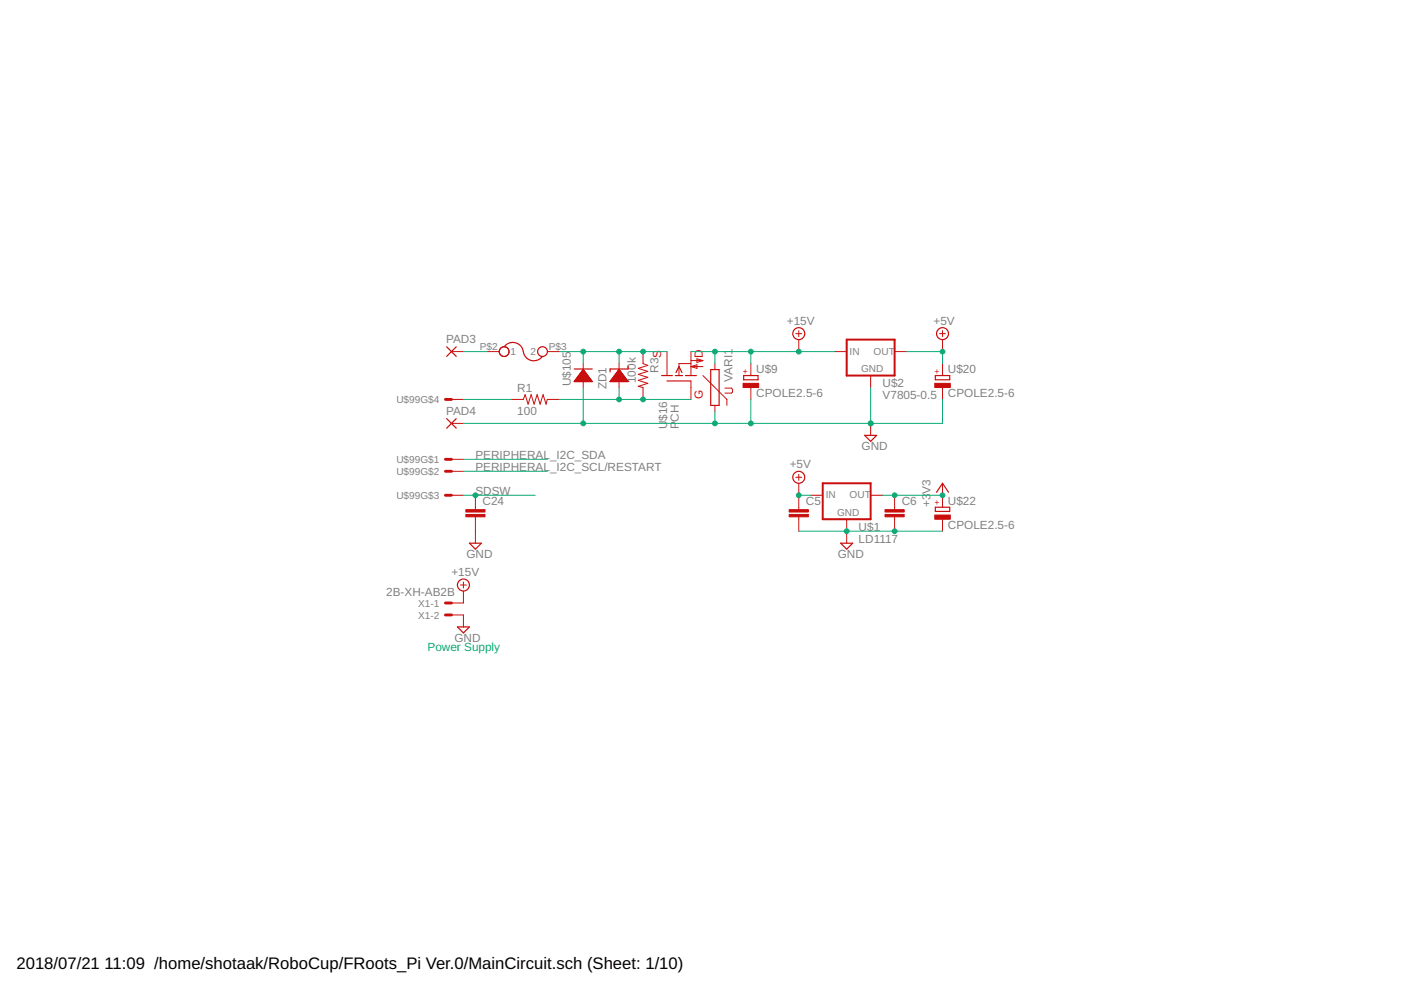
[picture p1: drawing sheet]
<svg xmlns="http://www.w3.org/2000/svg" width="297mm" height="210mm" viewBox="0 0 297 210" stroke-linecap="round" stroke-linejoin="round" font-family="sans-serif">
<g fill="none" stroke="#c90d0c" stroke-width=".21">
<path d="M95.7 74.5h2.6M103.3 74.5h2.6M116 74.5h2.6M122.4 79.9h2.4M122.5 79.8h2.3M122.6 79.8h2.1M122.7 79.7h1.9M122.7 79.6h1.8M122.8 79.5h1.7M122.9 79.4h1.5M123 79.3h1.3M123 79.2h1.3"/>
<path d="M123.1 79.1h1.1M123.2 79h.9M123.2 78.9h.9M123.3 78.8h.7M123.4 78.7h.5M123.4 78.6h.4M123.5 78.5h.3M123.6 78.4h.1M123.7 78.4l1.9 2.5h-3.8zM123.7 77.1v5.1M130.1 79.9h2.4M130.1 79.8h2.3"/>
<path d="M130.2 79.8h2.1M130.3 79.7h1.9M130.4 79.6h1.8M130.4 79.5h1.7M130.5 79.4h1.5M130.6 79.3h1.4M130.6 79.2h1.3M130.7 79.1h1.1M130.8 79h.9M130.9 78.9h.8M130.9 78.8h.7M131 78.7h.5"/>
<path d="M131.1 78.6h.4M131.1 78.5h.3M131.2 78.4h.1M131.3 77.1v5.1M131.3 78.4l1.9 2.5h-3.9zM136.3 74.5v2.6l1.1 .4-2.1 .6 2.1 .6-2.1 .7 2.1 .6-2.1 .6 2.1 .7-2.1 .6 1 .3v2.5M141.4 74.5v5.1M146.5 74.5v5.1M146.5 77.1h-2.5v2.5M146.5 76.5h2.5M146.5 77.7l1.3-.4v.8zM146.5 77.7h2.5"/>
<path d="M147.8 76.1l1.2 .4-1.2 .3zM149 79.6l5.1 5.1v1.3M151.6 77.1v1.3M159.2 77.1v2.5M168.7 70.7h1.3M169.4 70.1v1.3M169.4 72v2.5M177 74.5h2.5M184.6 79.6v2.6M189.7 74.5h2.5M199.2 70.7h1.3M199.8 70.1v1.3"/>
<path d="M199.8 72v2.5M199.8 77.1v2.5M95.7 84.7h2.6M95.7 97.4h2.6M95.7 99.9h2.6M95.7 89.8h2.6M108.4 84.7h2.6l.3-1 .7 2 .6-2 .6 2 .7-2 .6 2 .6-2 .7 2 .2-1h2.6M121.8 80.8h3.7M121.9 80.7h3.5M122 80.6h3.3M122 80.5h3.3M122.1 80.4h3.1"/>
<path d="M122.2 80.3h2.9M122.2 80.2h2.9M122.3 80.1h2.7M122.4 80h2.5M129.4 80.8h3.7M129.5 80.7h3.5M129.6 80.6h3.3M129.6 80.5h3.3M129.7 80.4h3.1M129.8 80.3h2.9M129.9 80.2h2.8M129.9 80.1h2.7"/>
<path d="M130 80h2.5M146.5 80.8v3.9M151.6 86v1.2M153.7 82.3h1.4l.2 .2v.6l-.2 .3h-1.4M159.2 82.2v2.5M184.6 89.8v2.5M199.8 82.2v2.5M95.7 105h2.6M100.8 105v3.1M100.8 109.6v5.6M168.7 101.2h1.3M169.4 100.6v1.2"/>
<path d="M169.4 102.5v5.6M169.4 109.6v3M171.9 105h2.5M179.5 110.1v5.1M184.6 105h2.5M189.7 105v3.1M189.7 109.6v3M199.8 102.5v5M199.8 110.1v2.5M95.7 130.4h2.6v2.5M97.6 124h1.3M98.3 125.3v2.5h-2.6"/>
<path d="M98.3 123.4v1.3"/>
<circle cx="106.9" cy="74.5" r="1.04"/>
</g>
<g fill="none" stroke="#c90d0c" stroke-width=".25">
<path d="M94.7 73.5l2 2.1M96.7 73.5l-2 2.1M106.9 73.5a2.31 2.31 0 0 1 2.6-.8 2.31 2.31 0 0 1 1.5 2.3 2.26 2.26 0 0 0 4 .6M121.8 78.2h3.8M123.7 78.4l1.9 2.5h-3.8zM131.3 78.4l1.9 2.5h-3.9zM133.2 77.6v.6h-3.9v.7M140.3 79.6h2.3M143.2 79.6h1.5M143.3 79l.7-1.3 .6 1.3M145.4 79.6h2.2M150.7 78.4h1.8v7.6h-1.8z"/>
<path d="M157.7 79.6h3v.9h-3zM198.3 79.6h3.1v.9h-3.1zM94.7 88.8l2 2M96.7 88.8l-2 2M141.4 80.8h5.1M183.3 92.3h2.6l-1.3 1.3zM99.5 115.2h2.6l-1.3 1.2zM178.2 115.2h2.6l-1.3 1.2zM198.3 107.5h3.1v.9h-3.1zM198.6 104.4l1.2-1.9 1.3 1.9M97 132.9h2.5l-1.2 1.3z"/>
<circle cx="106.9" cy="74.5" r="1.04"/>
<circle cx="115" cy="74.5" r="1.04"/>
<circle cx="169.4" cy="70.7" r="1.27"/>
<circle cx="199.8" cy="70.7" r="1.27"/>
<circle cx="169.4" cy="101.2" r="1.27"/>
<circle cx="98.3" cy="124" r="1.27"/>
</g>
<path d="M179.5 72h10.2v7.6h-10.2zM174.4 102.5h10.2v7.6h-10.2z" fill="none" stroke="#c90d0c" stroke-width=".42"/>
<g fill="#c90d0c" stroke="#c90d0c" stroke-width=".21">
<path d="M167.3 108.1h4.1v.5h-4.1z"/>
<path d="M167.3 109.1h4.1v.5h-4.1z"/>
<path d="M187.6 108.1h4.1v.5h-4.1z"/>
<path d="M187.6 109.1h4.1v.5h-4.1z"/>
<path d="M198.2 81.3h3.3v.9h-3.3z"/>
<path d="M198.2 109.2h3.3v.9h-3.3z"/>
<path d="M157.5 81.3h3.3v.9h-3.3z"/>
<path d="M98.8 108.1h4v.5h-4z"/>
<path d="M98.8 109.1h4v.5h-4z"/>
</g>
<path d="M94.4 97.4h1.3M94.4 99.9h1.3M94.4 84.7h1.3M94.4 105h1.3M94.4 127.8h1.3M94.4 130.4h1.3" fill="none" stroke="#c90d0c" stroke-width=".61"/>
<g fill="none" stroke="#0dab76" stroke-width=".21">
<path d="M98.3 74.5h5M118.6 74.5h22.8M123.7 74.5v2.6M131.3 74.5v2.6M146.5 74.5h30.5M151.6 74.5v2.6M159.2 74.5v2.6M192.2 74.5h7.6v2.6M98.3 84.7h10.1M98.3 99.9h17.7M98.3 97.4h17.7M118.6 84.7h27.9"/>
<path d="M123.7 82.2v7.6M131.3 82.2v2.5M151.6 87.2v2.6M159.2 84.7v5.1M184.6 82.2v7.6M199.8 84.7v5.1h-101.5M98.3 105h15.2M169.4 112.6h30.4M169.4 105h2.5M187.1 105h12.7"/>
</g>
<g fill="#0dab76" stroke="#0dab76" stroke-width=".21">
<circle cx="184.6" cy="89.8" r=".51"/>
<circle cx="159.2" cy="89.8" r=".51"/>
<circle cx="151.6" cy="89.8" r=".51"/>
<circle cx="123.7" cy="89.8" r=".51"/>
<circle cx="179.5" cy="112.6" r=".51"/>
<circle cx="189.7" cy="112.6" r=".51"/>
<circle cx="199.8" cy="74.5" r=".51"/>
<circle cx="169.4" cy="105" r=".51"/>
<circle cx="199.8" cy="105" r=".51"/>
<circle cx="189.7" cy="105" r=".51"/>
<circle cx="169.4" cy="74.5" r=".51"/>
<circle cx="151.6" cy="74.5" r=".51"/>
<circle cx="159.2" cy="74.5" r=".51"/>
<circle cx="131.3" cy="84.7" r=".51"/>
<circle cx="136.3" cy="84.7" r=".51"/>
<circle cx="131.3" cy="74.5" r=".51"/>
<circle cx="136.3" cy="74.5" r=".51"/>
<circle cx="123.7" cy="74.5" r=".51"/>
<circle cx="100.8" cy="105" r=".51"/>
</g>
<g font-size="3.5">
<text x="3.5" y="205.4">2018/07/21</text>
<text x="22.2" y="205.4">11:09 /home/shotaak/RoboCup/FRoots_Pi Ver.0/MainCircuit.sch (Sheet: 1/10)</text>
</g>
<g font-size="2.5" fill="#808080">
<text x="166.8" y="68.8">+15V</text>
<text x="197.9" y="68.8">+5V</text>
<text x="94.6" y="72.7">PAD3</text>
<text x="109.7" y="83.2">R1</text>
<text x="121" y="81.9" transform="rotate(-90 121 81.9)">U$105</text>
<text x="128.6" y="82.6" transform="rotate(-90 128.6 82.6)">ZD1</text>
<text x="134.8" y="81.2" transform="rotate(-90 134.8 81.2)">100k</text>
<text x="139.6" y="79" transform="rotate(-90 139.6 79)">R3S</text>
<text x="155.3" y="80.9" transform="rotate(-90 155.3 80.9)">VARI1</text>
<text x="160.3" y="79.1">U$9</text>
<text x="187.1" y="82.2">U$2</text>
<text x="201" y="79.1">U$20</text>
<text x="94.6" y="87.9">PAD4</text>
<text x="109.7" y="88">100</text>
<text x="141.4" y="89.2" transform="rotate(-90 141.4 89.2)">$16</text>
<text x="144" y="89.4" transform="rotate(-90 144 89.4)">CH</text>
<text x="160.3" y="84.2">CPOLE2.5-6</text>
<text x="187.1" y="84.7">V7805-0.5</text>
<text x="201" y="84.2">CPOLE2.5-6</text>
<text x="141.4" y="91" transform="rotate(-90 141.4 91)">U</text>
<text x="144" y="91" transform="rotate(-90 144 91)">P</text>
<text x="182.7" y="95.5">GND</text>
<text x="100.8" y="99.9">PERIPHERAL_I2C_SCL/RESTART</text>
<text x="100.8" y="97.4">PERIPHERAL_I2C_SDA</text>
<text x="167.4" y="99.3">+5V</text>
<text x="100.8" y="105">SDSW</text>
<text x="102.3" y="107.2">C24</text>
<text x="170.9" y="107.2">C5</text>
<text x="191.2" y="107.2">C6</text>
<text x="197.3" y="107.5" transform="rotate(-90 197.3 107.5)">+3</text>
<text x="197.3" y="104.7" transform="rotate(-90 197.3 104.7)">V3</text>
<text x="201" y="107.1">U$22</text>
<text x="182.1" y="112.6">U$1</text>
<text x="201" y="112.1">CPOLE2.5-6</text>
<text x="98.9" y="118.3">GND</text>
<text x="177.6" y="118.3">GND</text>
<text x="182.1" y="115.2">LD1117</text>
<text x="95.7" y="122.1">+15V</text>
<text x="81.9" y="126.5">2B-XH-AB2B</text>
<text x="96.3" y="136.1">GND</text>
</g>
<g font-size="2.5" fill="#c90d0c">
<text x="149" y="75.8" transform="rotate(-90 149 75.8)">D</text>
<text x="149" y="84.7" transform="rotate(-90 149 84.7)">G</text>
</g>
<text font-size="2.5" fill="#0dab76" x="90.6" y="138">Power Supply</text>
<g font-size="2.1" fill="#808080">
<text x="101.7" y="74.2">P$2</text>
<text x="108.2" y="75.3">1</text>
<text x="112.5" y="75.3">2</text>
<text x="116.4" y="74.2">P$3</text>
<text x="180.1" y="75.2">IN</text>
<text x="185.2" y="75.2">OUT</text>
<text x="182.6" y="78.9">GND</text>
<text x="84" y="85.5">U$99G$4</text>
<text x="84" y="98.2">U$99G$1</text>
<text x="84" y="100.7">U$99G$2</text>
<text x="84" y="105.8">U$99G$3</text>
<text x="175.1" y="105.6">IN</text>
<text x="180.1" y="105.6">OUT</text>
<text x="177.5" y="109.3">GND</text>
<text x="88.7" y="128.6">X1-1</text>
<text x="88.7" y="131.2">X1-2</text>
</g>
<g font-size="1.8" fill="#c90d0c">
<text x="158.6" y="79.2" transform="rotate(-90 158.6 79.2)">+</text>
<text x="199.2" y="79.2" transform="rotate(-90 199.2 79.2)">+</text>
<text x="199.2" y="107.1" transform="rotate(-90 199.2 107.1)">+</text>
</g>
</svg>
